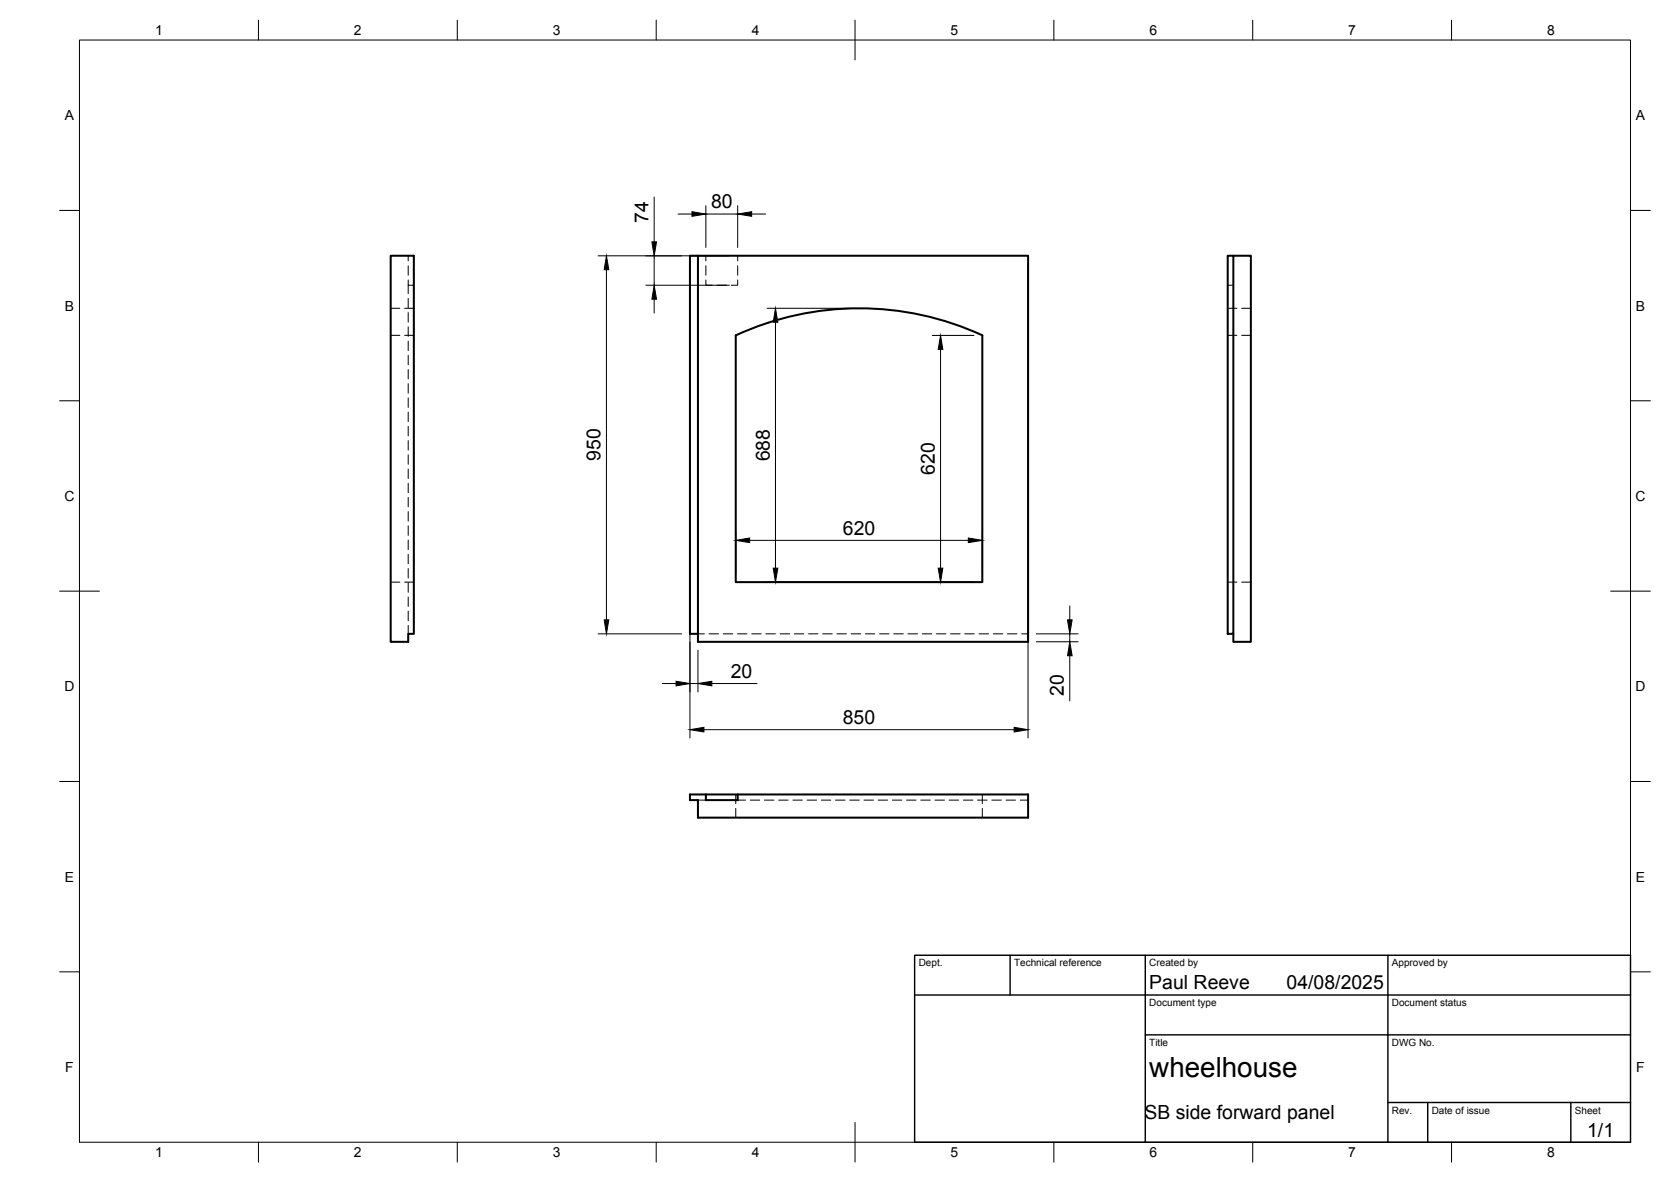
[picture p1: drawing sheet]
<svg xmlns="http://www.w3.org/2000/svg" width="420mm" height="297mm" viewBox="0 0 420 297" stroke-linecap="round" stroke-linejoin="round" font-family="sans-serif">
<!-- layer: Visible -->
<path d="M98.2 64.3h5.9v95h-1.5v2h-4.4zM175.5 64.3h83v97h-83zM175.5 64.3h-2v95h2M308.7 64.3h1.4v95h-1.4zM310.1 64.3h4.4v97h-4.4v-2M247 84.3v62h-62v-62a74.1 74.1 0 0 1 62 0M177.5 199.7h8v1.4h-8zM177.5 199.7h-4v1.4h2v4.4h83v-5.8h-73" fill="none" stroke="#000" stroke-width=".51"/>
<!-- layer: Hidden -->
<g fill="none" stroke="#000" stroke-width=".25">
<path d="M98.2 77.5h2.3M101.7 77.5h2.4M102.6 70.3v1.4h1.5M102.6 64.3v1.3M102.6 66.8v2.4M102.6 71.7v2.1M102.6 75v2.4M102.6 78.6v2.3M177.5 70.3v1.4h1.6M177.5 64.3v1.3M177.5 66.8v2.4M180.3 71.7h2.4"/>
<path d="M185.5 70.3v1.4h-1.6M185.5 64.3v1.3M185.5 66.8v2.4M308.7 71.7h1.4M308.7 77.5h2.3M312.2 77.5h2.3M98.2 84.3h2.3M101.7 84.3h2.4M102.6 82.1v2.4M102.6 85.7v2.4M102.6 89.3v2.4M102.6 92.9v2.3"/>
<path d="M102.6 96.4v2.4M102.6 100v2.4M308.7 84.3h2.3M312.2 84.3h2.3M102.6 103.6v2.3M102.6 107.2v2.3M102.6 110.7v2.4M102.6 114.3v2.4M102.6 117.9v2.4M102.6 121.4v2.4M102.6 125v2.4M102.6 128.6v2.4"/>
<path d="M102.6 132.2v2.3M102.6 135.7v2.4M102.6 139.3v2.4M98.2 146.3h2.3M101.7 146.3h2.4M102.6 142.9v2.4M102.6 146.4v2.4M102.6 150v2.4M102.6 153.6v2.4M102.6 157.2v2.1M175.5 159.3h1.6M178.3 159.3h2.4"/>
<path d="M181.9 159.3h2.3M185.4 159.3h2.4M189 159.3h2.4M192.6 159.3h2.4M196.2 159.3h2.3M199.7 159.3h2.4M203.3 159.3h2.4M206.9 159.3h2.4M210.4 159.3h2.4M214 159.3h2.4M217.6 159.3h2.4M221.2 159.3h2.3"/>
<path d="M224.7 159.3h2.4M228.3 159.3h2.4M231.9 159.3h2.4M235.5 159.3h2.3M239 159.3h2.4M242.6 159.3h2.4M246.2 159.3h2.4M249.7 159.3h2.4M253.3 159.3h2.4M256.9 159.3h1.6M308.7 146.3h2.3M312.2 146.3h2.3"/>
<path d="M185 199.7v2.3M247 199.7v2.3M175.5 201.1h2M185 203.2v2.3M185.5 201.1h2M188.7 201.1h2.3M192.2 201.1h2.4M195.8 201.1h2.4M199.4 201.1h2.4M202.9 201.1h2.4M206.5 201.1h2.4M210.1 201.1h2.4"/>
<path d="M213.7 201.1h2.3M217.2 201.1h2.4M220.8 201.1h2.4M224.4 201.1h2.4M227.9 201.1h2.4M231.5 201.1h2.4M235.1 201.1h2.4M238.7 201.1h2.3M242.3 201.1h2.3M245.8 201.1h2.4M247 203.2v2.3M249.4 201.1h2.4"/>
<path d="M253 201.1h2.3M256.5 201.1h2"/>
</g>
<!-- layer: BORDER -->
<g fill="none" stroke="#000" stroke-width=".25">
<path d="M20 10.1h390v276.9h-390zM65 5.1v5M115 5.1v5M165 5.1v5M215 5.1v10M265 5.1v5M315 5.1v5M365 5.1v5M15 52.9h5M410 52.9h5M15 100.7h5M410 100.7h5"/>
<path d="M15 148.6h10M405 148.6h10M15 196.4h5M410 196.4h5M15 244.2h5M410 244.2h5M65 287v5M115 287v5M165 287v5M215 282.1v9.9M265 287v5M315 287v5"/>
<path d="M365 287v5"/>
</g>
<!-- layer: TITLEBLOCK -->
<path d="M230 240.1h180v46.9h-180zM230 250h180M254 240.1v9.9M288 240.1v46.9M349 240.1v46.9M288 260.1h122M349 277.1h61M359 277.1v9.9M395 277.1v9.9" fill="none" stroke="#000" stroke-width=".36"/>
<!-- layer: FD_Dimensions -->
<g fill="none" stroke="#000" stroke-width=".25">
<path d="M164.5 49.5v11.3M170.5 53.8h3.5M177.5 51.7v10.5M177.5 53.8h8M185.5 51.7v10.5M189 53.8h3.5M150.4 64.3h33M152.5 67.8v88M162.4 71.7h21M164.5 64.3v7.4M164.5 75.2v3.5M173.5 66.4v119.1"/>
<path d="M192.9 77.5h21M258.5 66.4v119.1M195 81v61.8M234.4 84.3h10.5M236.5 87.8v55M185 133.7v10.5M188.5 135.8h55M247 133.7v10.5M150.4 159.3h21M192.9 146.3h52M260.6 159.3h10.5M269 152.3v3.5"/>
<path d="M269 159.3v2M166.5 171.8h3.5M173.5 171.8h2M175.5 163.4v10.5M179 171.8h11.4M260.6 161.3h10.5M269 164.8v11.3M177 183.4h78"/>
</g>
<g fill="#000" stroke="#000" stroke-width=".25">
<path d="M174 53.2l3.5 .6-3.5 .6zM185.5 53.8l3.5-.6v1.2zM152.5 64.3l.6 3.5h-1.2zM164.5 71.7l.6 3.5h-1.2zM163.9 60.8h1.2l-.6 3.5zM195 77.5l.6 3.5h-1.2zM236.5 84.3l.6 3.5h-1.2zM185 135.8l3.5-.6v1.2zM243.5 135.2l3.5 .6-3.5 .6zM151.9 155.8h1.2l-.6 3.5zM194.4 142.8h1.2l-.6 3.5zM235.9 142.8h1.2l-.6 3.5z"/>
<path d="M268.4 155.8h1.2l-.6 3.5zM170 171.2l3.5 .6-3.5 .6zM175.5 171.8l3.5-.6v1.2zM269 161.3l.6 3.5h-1.2zM173.5 183.4l3.5-.6v1.1zM255 182.8l3.5 .6-3.5 .5z"/>
</g>
<text font-size="7" x="289" y="270.6">wheelhouse</text>
<g font-size="4.9">
<text x="178.8" y="52.3">80</text>
<text x="163.1" y="56.1" transform="rotate(-90 163.1 56.1)">74</text>
<text x="151" y="115.9" transform="rotate(-90 151 115.9)">950</text>
<text x="193.5" y="115.9" transform="rotate(-90 193.5 115.9)">688</text>
<text x="235" y="119.3" transform="rotate(-90 235 119.3)">620</text>
<text x="211.9" y="134.3">620</text>
<text x="183.7" y="170.3">20</text>
<text x="267.5" y="174.9" transform="rotate(-90 267.5 174.9)">20</text>
<text x="211.9" y="181.9">850</text>
<text x="289" y="248.5">Paul Reeve</text>
<text x="323.5" y="248.5">04/08/2025</text>
<text x="287.8" y="281.1">SB side forward panel</text>
<text x="399.1" y="285.7">1/1</text>
</g>
<g font-size="3.5">
<text x="39" y="8.8">1</text>
<text x="89" y="8.8">2</text>
<text x="139" y="8.8">3</text>
<text x="189" y="8.8">4</text>
<text x="239" y="8.8">5</text>
<text x="289" y="8.8">6</text>
<text x="339" y="8.8">7</text>
<text x="389" y="8.8">8</text>
<text x="16.3" y="30.2">A</text>
<text x="411.3" y="30.2">A</text>
<text x="16.3" y="78">B</text>
<text x="411.3" y="78">B</text>
<text x="16.2" y="125.9">C</text>
<text x="411.2" y="125.9">C</text>
<text x="16.2" y="173.7">D</text>
<text x="411.2" y="173.7">D</text>
<text x="16.3" y="221.6">E</text>
<text x="411.3" y="221.6">E</text>
<text x="16.4" y="269.4">F</text>
<text x="411.4" y="269.4">F</text>
<text x="39" y="290.8">1</text>
<text x="89" y="290.8">2</text>
<text x="139" y="290.8">3</text>
<text x="189" y="290.8">4</text>
<text x="239" y="290.8">5</text>
<text x="289" y="290.8">6</text>
<text x="339" y="290.8">7</text>
<text x="389" y="290.8">8</text>
</g>
<g font-size="2.5">
<text x="231" y="242.9">Dept.</text>
<text x="255" y="242.9">Technical reference</text>
<text x="289" y="242.9">Created by</text>
<text x="350" y="242.9">Approved by</text>
<text x="289" y="252.8">Document type</text>
<text x="350" y="252.8">Document status</text>
<text x="289" y="262.9">Title</text>
<text x="350" y="262.9">DWG No.</text>
<text x="350" y="279.9">Rev.</text>
<text x="360" y="279.9">Date of issue</text>
<text x="396" y="279.9">Sheet</text>
</g>
</svg>
